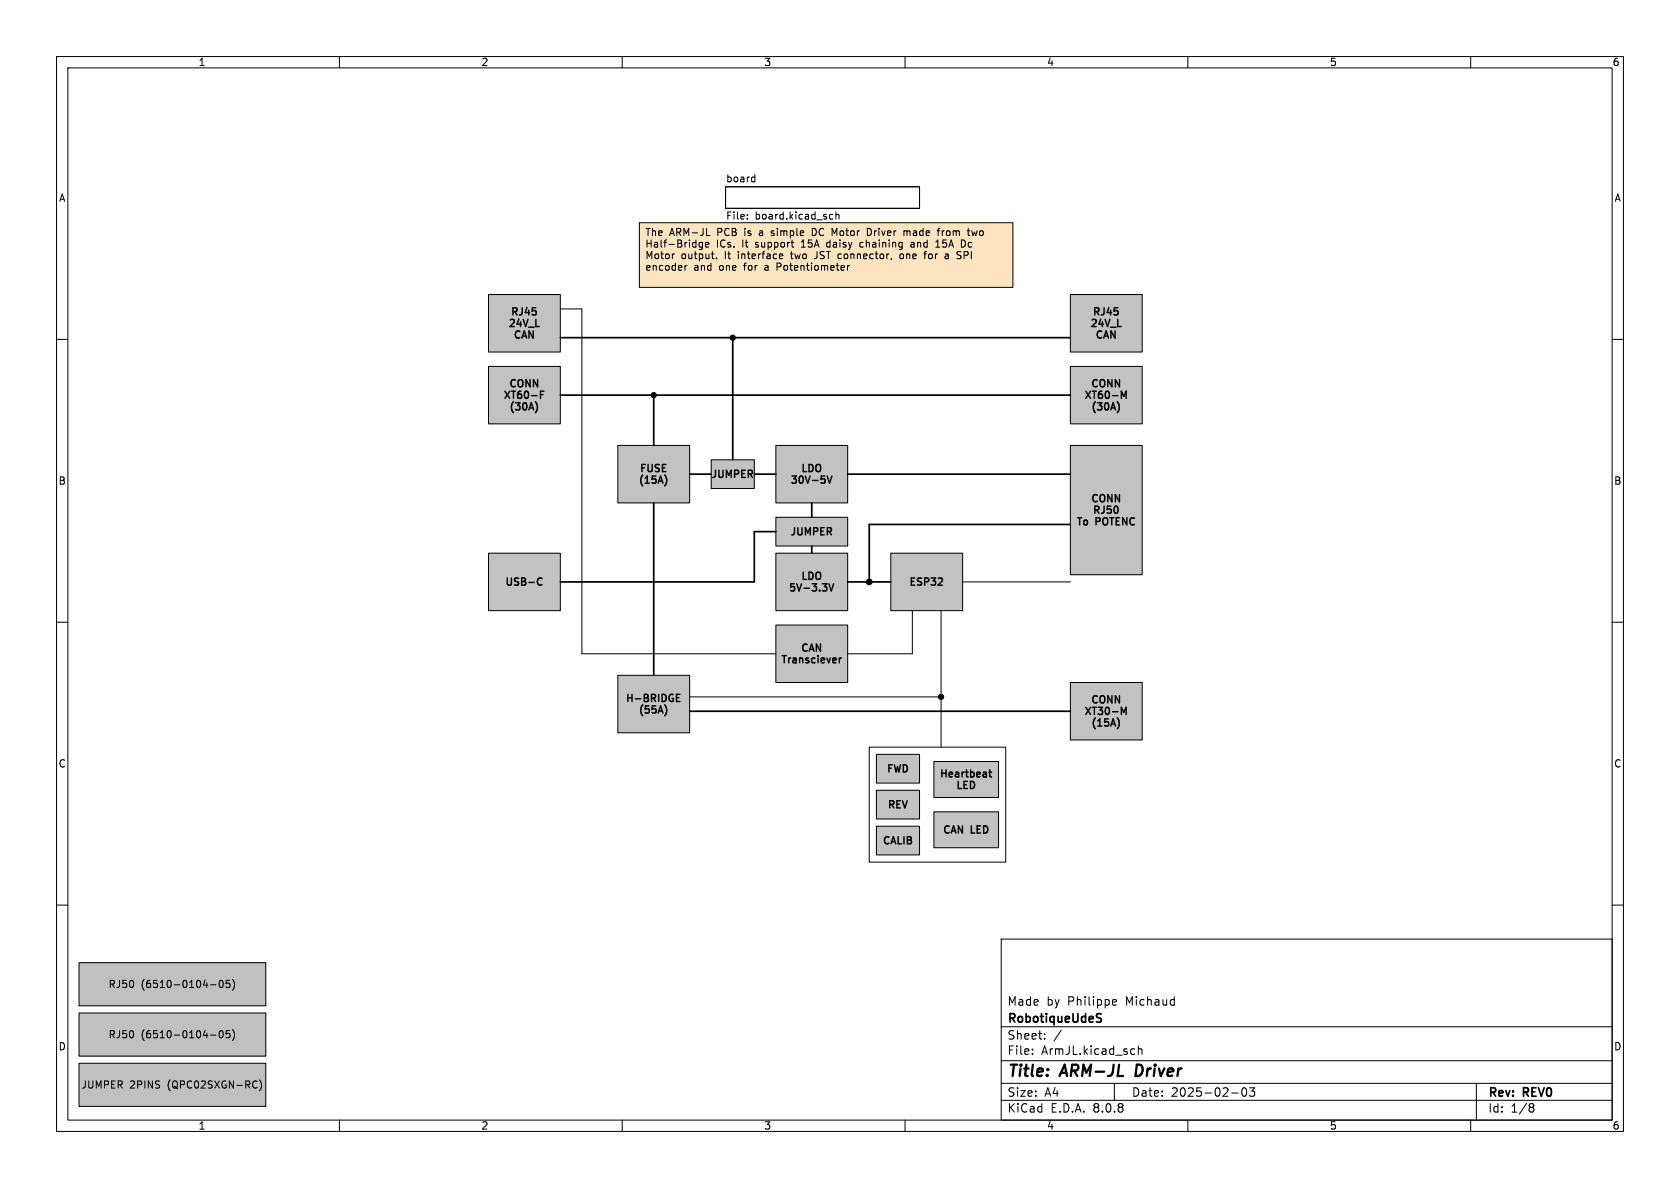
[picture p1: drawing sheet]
<svg xmlns="http://www.w3.org/2000/svg" width="297mm" height="210mm" viewBox="0 0 297 210" stroke-linecap="round" stroke-linejoin="round" font-family="sans-serif">
<g fill="none" stroke="#000" stroke-width=".18">
<path d="M10 10h277v190h-277zM12 12h273v186h-273zM60 10v2M110 10v2M160 10v2M210 10v2M260 10v2M128.3 33h34.3v3.8h-34.3zM10 60h2M285 60h2M10 110h2M285 110h2"/>
<path d="M10 160h2M177 166h108v32h-108zM196.9 176.7l.4 .1 .1 .3-.7 .1M197.3 177.6l-.4 .1M285 160h2M60 198v2M110 198v2M160 198v2M177 194.5h108M177 191.5h108M177 187.5h108M177 181.5h108"/>
<path d="M182.5 186.3v.1M182.5 185.5v.1M184.7 183.6v.1M184.7 182.8v.1M187.6 182.1l-1.3 2M197 191.5v3M200.5 185.4l.1 .1M200.6 186.3l-.1 .1M201.2 184.9v1.5M201.2 185.5l.3-.1 .3 .1 .1 .9M210 198v2M217.7 193.2h1.2"/>
<path d="M219.7 192.4l.2-.1a.81 .81 0 0 1 .6 .6 .81 .81 0 0 1-.3 .8l-.2 .1a.81 .81 0 0 1-.3-1.4zM220.9 192.3h.9l-.5 .6 .4 .1v.7l-.2 .1h-.4l-.2-.1M260 198v2M261 191.5v6.5M270.6 195.1l.4 .1 .2 .2-.3 .3M270.6 195.7h.3M270.9 195.7l.2 .2 .1 .4-.2 .2-.4 .1"/>
</g>
<path d="M201 188.2l-.3 2h.5" fill="none" stroke="#000" stroke-width=".4"/>
<path d="M194.1 179.9l.5 .1 .1 .4-.3 .3h-.3M194.1 179.2l.6 .1" fill="none" stroke="#000" stroke-width=".3"/>
<g fill="#c2c2c2">
<path d="M189.2 120.7h12.7v10.1h-12.7z"/>
<path d="M165.1 134.6h11.4v6.4h-11.4z"/>
<path d="M165.1 143.5h11.4v6.4h-11.4z"/>
</g>
<path d="M113 39.4h66.1v11.4h-66.1z" fill="#ffe5bf"/>
<g fill="#c2c2c2">
<path d="M86.4 64.8h12.7v10.1h-12.7z"/>
<path d="M86.4 52.1h12.7v10.1h-12.7z"/>
<path d="M154.9 139.7h7.7v5.1h-7.7z"/>
<path d="M125.7 81.3h7.6v5.1h-7.6z"/>
<path d="M86.4 97.8h12.7v10.2h-12.7z"/>
<path d="M154.9 133.4h7.7v5h-7.7z"/>
<path d="M137.2 78.7h12.7v10.2h-12.7z"/>
<path d="M137.2 97.8h12.7v10.2h-12.7z"/>
<path d="M137.2 110.5h12.7v10.2h-12.7z"/>
<path d="M109.2 119.4h12.7v10.1h-12.7z"/>
<path d="M137.2 91.4h12.7v5.1h-12.7z"/>
<path d="M189.2 52.1h12.7v10.1h-12.7z"/>
<path d="M189.2 78.7h12.7v22.9h-12.7z"/>
<path d="M189.2 64.8h12.7v10.1h-12.7z"/>
<path d="M109.2 78.7h12.7v10.2h-12.7z"/>
<path d="M157.5 97.8h12.7v10.2h-12.7z"/>
<path d="M154.9 146.1h7.7v5h-7.7z"/>
</g>
<path d="M128.3 33h34.3v3.8h-34.3zM132.1 38.6v.1M132.1 38v.1M133.1 31.3l.4 .1M133.5 30.9v1.2M133.5 32.1h-.4M146.8 38.7h.4M146.8 38h.4M147.8 38l.2-.1 .3 .1v.7M147.8 37.5v1.2" fill="none" stroke="#000" stroke-width=".18"/>
<path d="M14 188h33v7.6h-33z" fill="#c0c0c0"/>
<path d="M14 188h33v7.6h-33zM45.2 191.1l.2 .1M45.4 192.2l-.2 .1M45.9 190.9a1.46 1.46 0 0 1 0 1.9" fill="none" stroke="#000" stroke-width=".18"/>
<path d="M14 170.2h33v7.6h-33z" fill="#c0c0c0"/>
<path d="M14 170.2h33v7.6h-33zM37.2 174.1h1M38.9 173.4l.1-.1a.68 .68 0 0 1 .5 .6 .68 .68 0 0 1-.5 .7l-.1-.2-.2-.3zM40.6 173.3h-.6l-.1 .6 .2-.1h.4l.2 .2-.1 .4-.2 .2-.5-.2M41.1 173.1a1.46 1.46 0 0 1 0 2" fill="none" stroke="#000" stroke-width=".18"/>
<path d="M14 179.1h33v7.6h-33z" fill="#c0c0c0"/>
<g fill="none" stroke="#000" stroke-width=".18">
<path d="M113 39.4h66.1v11.4h-66.1zM86.4 52.1h12.7v10.1h-12.7zM99.1 54.6h3.8v61h34.3M121.1 46.9v.9M121.2 47.1l-.1 .1M124.2 42.8v1.1l-.3 .2h-.3M124.2 42.9l-.4-.1-.2 .3 .1 .5h.5M124.7 43.3l.6-.2v-.2l-.4-.1-.2 .2 .1 .6h.5M124.9 41.6h.6M126.7 45.6v.1M136.3 41.6h.2M136.5 40.8l-.2 .2 .2 .2"/>
<path d="M137.4 46.5v1.3M137.4 47.2h.4M138.3 45.7h-.3M138.4 45.1v.1l-.6 .1M140.2 43.7h.1M141.7 43.7h.7M144.1 40.4h-.5v1.2h.5M144.3 45.7h-.3M146.3 42.9l-.2 .2 .2 .5M149.8 46.9v.9M149.9 47l-.1 .2M152.5 42.8l-.4 .1-.1 .2 .1 .5 .4 .1"/>
<path d="M153.3 40.4a.64 .64 0 0 1 .8 .6 .64 .64 0 0 1-.8 .6zM159.1 45v.6l.2 .1h.3M159.9 40.9l.3-.1 .1 .2M160.3 41v.6M160.8 40.9l-.3-.1-.2 .2M161.1 42.9h.5M161.6 43.1l-.4 .1-.2 .2 .2 .3 .4-.1M163.3 44.9h.5M165.4 43.7h.8M165.7 42.6l-.2 .1M165.8 42.4v1.3M166.6 40.8v.8"/>
<path d="M166.9 40.8l-.3 .2M167.2 44.9h.4l.1 .8M167.7 45.7h-.5M167.7 45.2l-.5 .1M170.6 42.6l.1 .5-.3 .5M171.8 40.8l.2 .8 .3-.6 .2 .6M189.2 52.1h12.7v10.1h-12.7zM86.4 64.8h12.7v10.1h-12.7zM109.2 78.7h12.7v10.2h-12.7zM137.2 78.7h12.7v10.2h-12.7zM189.2 78.7h12.7v22.9h-12.7zM189.2 64.8h12.7v10.1h-12.7z"/>
<path d="M86.4 97.8h12.7v10.2h-12.7zM125.7 81.3h7.6v5.1h-7.6zM137.2 97.8h12.7v10.2h-12.7zM137.2 91.4h12.7v5.1h-12.7zM157.5 97.8h12.7v10.2h-12.7zM109.2 119.4h12.7v10.1h-12.7zM137.2 110.5h12.7v10.2h-12.7zM161.3 108v7.6h-11.4M166.4 108v24.1M170.2 102.9h19M121.9 123.2h44.5M153.7 132.1h24.1v20.3h-24.1z"/>
<path d="M154.9 139.7h7.7v5.1h-7.7zM154.9 133.4h7.7v5h-7.7zM165.1 134.6h11.4v6.4h-11.4zM189.2 120.7h12.7v10.1h-12.7zM154.9 146.1h7.7v5h-7.7zM165.1 143.5h11.4v6.4h-11.4zM14 179.1h33v7.6h-33zM37.2 183h1M38.9 182.3l.1-.1a.68 .68 0 0 1 .5 .6 .68 .68 0 0 1-.5 .7l-.1-.2-.2-.3zM40.6 182.2h-.6l-.1 .6 .2-.1h.4l.2 .2-.1 .4-.2 .2-.5-.2M41.1 182a1.46 1.46 0 0 1 0 1.9"/>
</g>
<g fill="none" stroke="#000" stroke-width=".25">
<path d="M94.9 71.4l.1 .7-.2 .6M95.6 69.8h.4M96.2 69.2h-.6v1.2M197.8 71.4l.1 .7-.2 .6M198.2 69.2l.5 .9 .4-.9v1.2M117.7 84.3l.2 .8-.2 .6M146.2 84.1l.5 1.3 .4-1.3M95.2 102.2h.4l.2 .1M95.8 103.3l-.2 .1h-.4M146.5 103.2l.5 1.3 .4-1.3M148.7 116.3l-.3 .3M165.8 103.4h.8"/>
<path d="M166.6 102.3v.4M117.7 125l.2 .7-.2 .6M119.6 123.3h.4M119.6 124h.6M119.6 122.7h.6M174.8 136.5h.5M175 136.1v1.1l.3 .1M197.8 127.3l.1 .7-.2 .6M198.2 125l.5 .9 .4-.9v1.3"/>
</g>
<g fill="none" stroke="#000" stroke-width=".3">
<path d="M99.1 59.7h90.1M129.5 59.7v21.6M99.1 69.9h90.1M115.6 69.9v8.8M115.6 88.9v30.5M121.9 83.8h3.8M133.3 83.8h3.9M137.2 94h-3.9v8.9h-34.2M143.5 88.9v2.5M143.5 96.5v1.3M149.9 83.8h39.3M189.2 92.7h-35.5v10.2"/>
<path d="M149.9 102.9h7.6M121.9 125.7h67.3"/>
</g>
<g fill="#000" stroke="#000" stroke-width=".18">
<circle cx="129.5" cy="59.7" r=".46"/>
<circle cx="115.6" cy="69.9" r=".46"/>
<circle cx="153.7" cy="102.9" r=".51"/>
<circle cx="166.4" cy="123.2" r=".46"/>
</g>
<g font-size="2.8">
<text x="178" y="190.9">Title:</text>
<text x="187.7" y="190.9">ARM-JL</text>
<text x="201.6" y="190.9">Driver</text>
</g>
<g font-size="2.1">
<text x="178" y="178">Made</text>
<text x="185" y="178">by</text>
<text x="188.8" y="178">Philippe</text>
<text x="199.2" y="178">Michaud</text>
<text x="178" y="184">Sheet:</text>
<text x="178" y="181.2">RobotiqueUdeS</text>
<text x="178" y="186.7">File:</text>
<text x="184.1" y="186.7">ArmJL.kicad_sch</text>
<text x="178" y="196.9">KiCad</text>
<text x="178" y="194.1">Size:</text>
<text x="184.7" y="194.1">A4</text>
<text x="185.7" y="196.9">E.D.A.</text>
<text x="193.3" y="196.9">8.0.8</text>
<text x="200" y="194.1">Date:</text>
<text x="207" y="194.1">2025-02-03</text>
<text x="263" y="194.3">Rev:</text>
<text x="263" y="196.9">Id:</text>
<text x="267.1" y="196.9">1/8</text>
<text x="269.4" y="194.3">REV0</text>
</g>
<g font-size="1.8">
<text x="35" y="11.9">1</text>
<text x="85" y="11.9">2</text>
<text x="135" y="11.9">3</text>
<text x="185" y="11.9">4</text>
<text x="235" y="11.9">5</text>
<text x="285" y="11.9">6</text>
<text x="10.3" y="35.9">A</text>
<text x="128.3" y="32.3">board</text>
<text x="285.3" y="35.9">A</text>
<text x="128.3" y="39.1">File:</text>
<text x="133.5" y="39.1">board.kicad_sch</text>
<text x="114" y="42">The</text>
<text x="114" y="44.1">Half-Bridge</text>
<text x="114" y="46.1">Motor</text>
<text x="118.4" y="42">ARM-JL</text>
<text x="120.4" y="46.1">output.</text>
<text x="126.6" y="44.1">ICs.</text>
<text x="126.9" y="42">PCB</text>
<text x="128.2" y="46.1">It</text>
<text x="130.7" y="46.1">interface</text>
<text x="131.3" y="44.1">It</text>
<text x="131.9" y="42">is</text>
<text x="133.8" y="44.1">support</text>
<text x="134.7" y="42">a</text>
<text x="137" y="42">simple</text>
<text x="140.3" y="46.1">two</text>
<text x="142.1" y="44.1">15A</text>
<text x="144.4" y="42">DC Motor</text>
<text x="144.7" y="46.1">JST connector,</text>
<text x="146.8" y="44.1">daisy</text>
<text x="152.9" y="44.1">chaining</text>
<text x="154.6" y="42">Driver</text>
<text x="160.2" y="46.1">one</text>
<text x="161.2" y="42">made</text>
<text x="162.1" y="44.1">and</text>
<text x="164.7" y="46.1">for</text>
<text x="166.7" y="44.1">15A</text>
<text x="167.5" y="42">from</text>
<text x="168.5" y="46.1">a</text>
<text x="170.9" y="46.1">SPI</text>
<text x="171.4" y="44.1">Dc</text>
<text x="173" y="42">two</text>
<text x="114" y="48.2">encoder</text>
<text x="122.7" y="48.2">and</text>
<text x="127.3" y="48.2">one</text>
<text x="131.8" y="48.2">for</text>
<text x="135.7" y="48.2">a</text>
<text x="138" y="48.2">Potentiometer</text>
<text x="89.7" y="58.2">24V_L</text>
<text x="90.1" y="56.1">RJ45</text>
<text x="192.6" y="58.2">24V_L</text>
<text x="193" y="56.1">RJ45</text>
<text x="90.6" y="60.2">CAN</text>
<text x="193.5" y="60.2">CAN</text>
<text x="88.8" y="70.9">XT60-F</text>
<text x="89.8" y="68.8">CONN</text>
<text x="191.5" y="70.9">XT60-M</text>
<text x="192.7" y="68.8">CONN</text>
<text x="89.9" y="72.9">(30A)</text>
<text x="192.7" y="72.9">(30A)</text>
<text x="112.9" y="83.8">FUSE</text>
<text x="141.4" y="83.8">LDO</text>
<text x="10.3" y="85.9">B</text>
<text x="112.7" y="85.9">(15A)</text>
<text x="125.6" y="84.8">JUMPER</text>
<text x="139.6" y="85.9">30V-5V</text>
<text x="192.7" y="89.1">CONN</text>
<text x="285.3" y="85.9">B</text>
<text x="139.5" y="95">JUMPER</text>
<text x="190.1" y="93.2">To</text>
<text x="193" y="91.2">RJ50</text>
<text x="193.7" y="93.2">POTENC</text>
<text x="89.1" y="103.9">USB-C</text>
<text x="139.3" y="104.9">5V-3.3V</text>
<text x="141.4" y="102.9">LDO</text>
<text x="160.6" y="103.9">ESP32</text>
<text x="137.9" y="117.6">Transciever</text>
<text x="141.4" y="115.6">CAN</text>
<text x="110.4" y="124.5">H-BRIDGE</text>
<text x="192.7" y="124.7">CONN</text>
<text x="112.7" y="126.5">(55A)</text>
<text x="191.5" y="126.7">XT30-M</text>
<text x="192.7" y="128.8">(15A)</text>
<text x="10.3" y="135.9">C</text>
<text x="156.6" y="136.9">FWD</text>
<text x="166" y="137.8">Heartbeat</text>
<text x="285.3" y="135.9">C</text>
<text x="156.7" y="143.3">REV</text>
<text x="168.8" y="139.8">LED</text>
<text x="155.9" y="149.6">CALIB</text>
<text x="166.5" y="147.7">CAN</text>
<text x="171.7" y="147.7">LED</text>
<text x="19.1" y="174.9">RJ50</text>
<text x="24.9" y="174.9">(6510-0104-05)</text>
<text x="10.3" y="185.9">D</text>
<text x="19.1" y="183.7">RJ50</text>
<text x="24.9" y="183.7">(6510-0104-05)</text>
<text x="285.3" y="185.9">D</text>
<text x="14.3" y="192.6">JUMPER</text>
<text x="22.9" y="192.6">2PINS</text>
<text x="29.7" y="192.6">(QPC02SXGN-RC)</text>
<text x="35" y="199.9">1</text>
<text x="85" y="199.9">2</text>
<text x="135" y="199.9">3</text>
<text x="185" y="199.9">4</text>
<text x="235" y="199.9">5</text>
<text x="285" y="199.9">6</text>
</g>
</svg>
